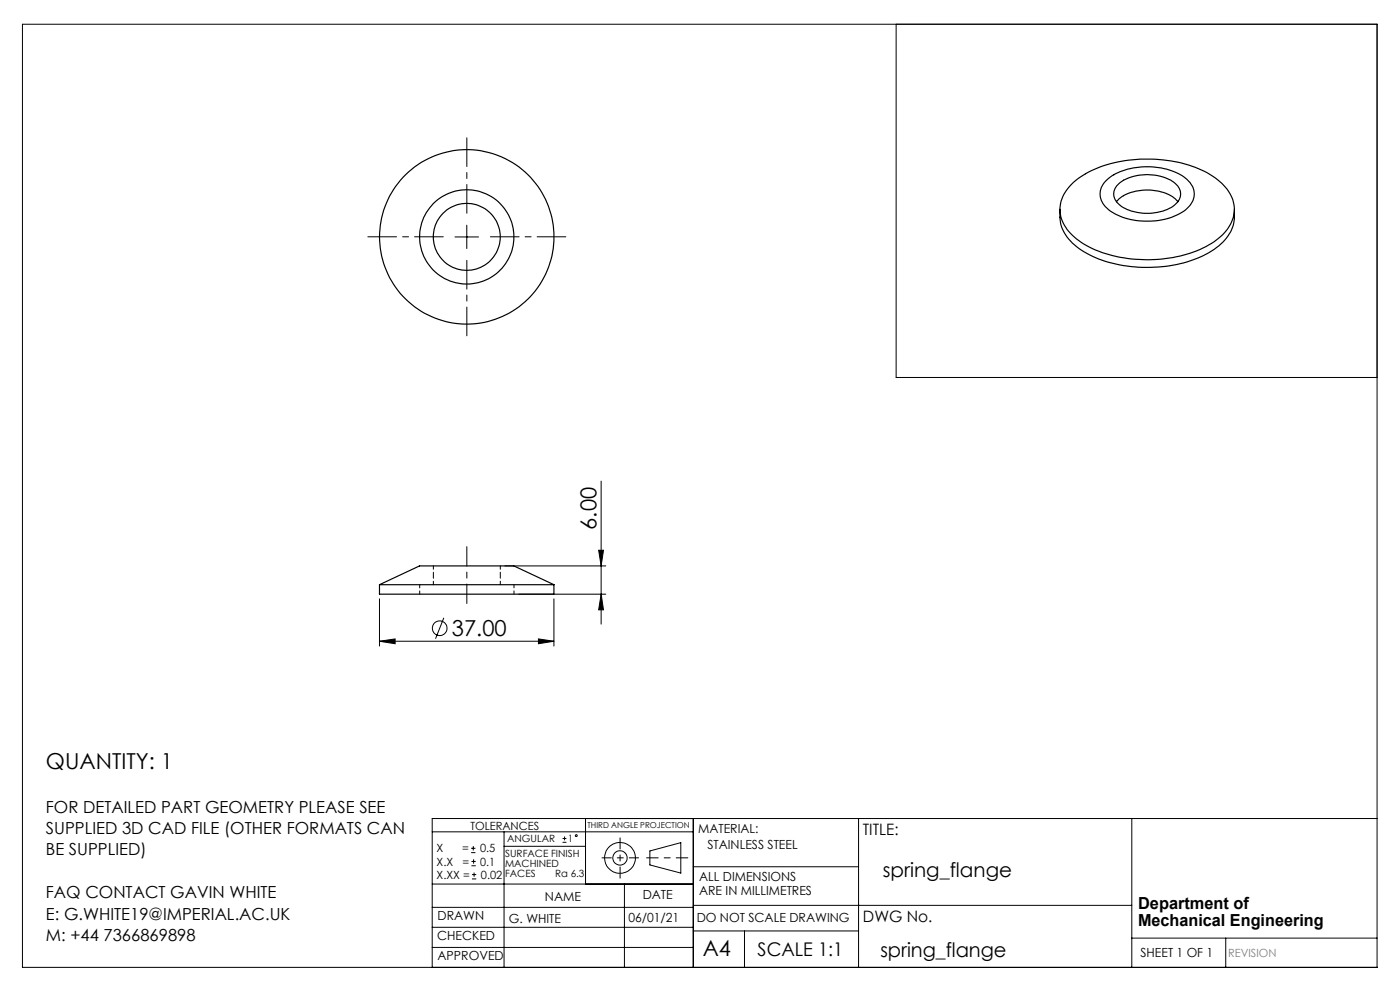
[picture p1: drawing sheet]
<svg xmlns="http://www.w3.org/2000/svg" width="297mm" height="210mm" viewBox="0 0 297 210" stroke-linecap="round" stroke-linejoin="round" font-family="sans-serif">
<g fill="none" stroke="#000" stroke-width=".21">
<path d="M4.8 5.1h287.3v200.1h-287.3zM190.1 5.1v75h102M96.5 50.3h5M99 47.8v4.9M127 116.7h1l-.5 3.3zM127.5 102.1v30.3M80.5 136l3.3-.5v1.1zM80.5 127v10M80.5 136h37M94.2 131l-1.8 4.5M107.1 120h21.4M110 126h18.5"/>
<path d="M114.2 135.5l3.3 .5-3.3 .6zM117.5 127v10M127.5 126l.5 3.4h-1zM91.7 176.5h55.4M99.9 179.9h1M100.4 179.5v.9M106.9 176.5v28.7M106.9 179.5h17.3M119.3 178.7h.9M119.3 177.9h.9M119.8 177.4v.9M124.2 173.6v13.9"/>
<path d="M147.1 173.6v31.6M182.1 173.6v31.6M240.1 173.6v31.6M292.1 173.6h-200.4v31.6M91.7 196.7h55.4M91.7 192.5h55.4M91.7 187.5h55.4M99.9 180.9h1M100 183.6h.9M100 182.7h.9M100.1 186.4h.9M100.1 185.5h.9"/>
<path d="M100.5 182.3v.9M100.6 185.1v.9M132.5 187.5v17.7M137.9 180.5l6.5-1.8v6.5l-6.5-1.7zM147.1 183.9h35M147.1 197.5h35M147.1 192h93M157.9 197.5v7.7M240.1 199h52M260 199v6.2M91.7 201h55.4"/>
<circle cx="93.3" cy="133.3" r="1.55"/>
<circle cx="122.2" cy="177.3" r=".2"/>
<circle cx="131.5" cy="182" r="1.52"/>
<circle cx="131.5" cy="182" r="3.3"/>
</g>
<path d="M145.9 182h-8.7" fill="none" stroke="#000" stroke-width=".21" stroke-dasharray="15.2 1.3 1.3 1.3" stroke-dashoffset="12.8"/>
<path d="M131.5 177.7v8.6" fill="none" stroke="#000" stroke-width=".21" stroke-dasharray="15.2 1.3 1.3 1.3" stroke-dashoffset="12.9"/>
<path d="M127.7 182h7.8" fill="none" stroke="#000" stroke-width=".21" stroke-dasharray="15.2 1.3 1.3 1.3" stroke-dashoffset="13.3"/>
<path d="M99 128v-12" fill="none" stroke="#000" stroke-width=".21" stroke-dasharray="15.2 1.3 1.3 1.3" stroke-dashoffset="11.1"/>
<path d="M94 50.2h-16M99 45.2v-16M99 55.2v16M104 50.2h16" fill="none" stroke="#000" stroke-width=".21" stroke-dasharray="15.2 1.3 1.3 1.3" stroke-dashoffset="9.1"/>
<g fill="#000">
<path d="M80.5 136l3.3-.5v1.1zM114.2 135.5l3.3 .5-3.3 .6z"/>
<path d="M127.5 126l.5 3.4h-1zM127 116.7h1l-.5 3.3z"/>
</g>
<g fill="none" stroke="#000" stroke-width=".25">
<path d="M227.7 38.7a23.6 23.6 0 0 1 15.9-4.9 23.7 23.7 0 0 1 15.2 4.7 7.1 7.1 0 0 1 2 9.5 14.6 14.6 0 0 1-8.2 5.7 29.2 29.2 0 0 1-22.6-1.9 9.2 9.2 0 0 1-5.1-7.3 7.8 7.8 0 0 1 2.8-5.8zM234.5 38.5a12.8 12.8 0 0 1 9.5-3.1 11.8 11.8 0 0 1 8.5 3.4 3.9 3.9 0 0 1-.9 5.6 15 15 0 0 1-16.5 0 3.9 3.9 0 0 1-.6-5.9zM236.9 39.4a9.3 9.3 0 0 1 8-2.3 7.1 7.1 0 0 1 5.3 2.9 3 3 0 0 1-1.5 3.8 10.5 10.5 0 0 1-11.3-.5 2.72 2.72 0 0 1-.5-3.9zM224.9 44.4v1.7a8.7 8.7 0 0 0 4.5 7 28.2 28.2 0 0 0 20.2 3 18.4 18.4 0 0 0 10.6-5.6 7.3 7.3 0 0 0 1.7-4.4v-1.7M236.9 42.8a9.1 9.1 0 0 1 8.5-2.3 7 7 0 0 1 4.5 2.3M80.5 124h37M80.5 124v2h37v-2M80.5 124l8.5-4h20l8.5 4"/>
<circle cx="99" cy="50.2" r="18.5"/>
<circle cx="99" cy="50.3" r="10"/>
<circle cx="99" cy="50.2" r="7.1"/>
</g>
<path d="M89 124v2M109 126v-2" fill="none" stroke="#000" stroke-width=".21" stroke-dasharray="1.3 .6" stroke-dashoffset=".6"/>
<path d="M91.9 120v4M106.1 124v-4" fill="none" stroke="#000" stroke-width=".21" stroke-dasharray="1.3 .6" stroke-dashoffset=".5"/>
<g font-size="4.7">
<text x="126.5" y="112.4" transform="rotate(-90 126.5 112.4)">6.00</text>
<text x="95.9" y="135">37.00</text>
<text x="9.7" y="163.1">QUANTITY: 1</text>
<text x="149.1" y="202.9">A4</text>
</g>
<g font-size="4.2">
<text x="187.3" y="186">spring_flange</text>
<text x="186.8" y="203">spring_flange</text>
</g>
<text font-size="4" x="160.7" y="202.8">SCALE 1:1</text>
<g font-size="3.5">
<text x="9.7" y="172.4">FOR DETAILED PART GEOMETRY PLEASE SEE</text>
<text x="9.7" y="176.9">SUPPLIED 3D CAD FILE (OTHER FORMATS CAN</text>
<text x="9.7" y="181.5">BE SUPPLIED)</text>
<text x="9.7" y="190.5">FAQ CONTACT GAVIN WHITE</text>
<text x="9.7" y="195.1">E: G.WHITE19@IMPERIAL.AC.UK</text>
<text x="241.4" y="192.8">Department of</text>
<text x="241.4" y="196.3">Mechanical Engineering</text>
<text x="9.7" y="199.6">M: +44 7366869898</text>
</g>
<g font-size="3.3">
<text x="183" y="177.2">TITLE:</text>
<text x="183.1" y="195.7">DWG No.</text>
</g>
<g font-size="2.7">
<text x="148.1" y="176.7">MATERIAL:</text>
<text x="150.1" y="180.1">STAINLESS STEEL</text>
<text x="115.6" y="191">NAME</text>
<text x="136.3" y="190.8">DATE</text>
<text x="148.3" y="186.8">ALL DIMENSIONS</text>
<text x="148.3" y="189.8">ARE IN MILLIMETRES</text>
<text x="92.8" y="195.2">DRAWN</text>
<text x="107.9" y="195.7">G. WHITE</text>
<text x="133.3" y="195.6">06/01/21</text>
<text x="147.8" y="195.7">DO NOT SCALE DRAWING</text>
<text x="92.8" y="199.3">CHECKED</text>
<text x="92.8" y="203.6">APPROVED</text>
<text x="242" y="203">SHEET 1 OF 1</text>
</g>
<g font-size="2.4">
<text x="99.8" y="176">TOLERANCES</text>
<text x="92.6" y="180.8">X</text>
<text x="92.6" y="183.6">X.X</text>
<text x="98" y="180.8">=</text>
<text x="98.1" y="183.6">=</text>
<text x="101.8" y="180.8">0.5</text>
<text x="101.9" y="183.6">0.1</text>
<text x="92.6" y="186.4">X.XX =</text>
<text x="102" y="186.4">0.02</text>
</g>
<text font-size="2.4" fill="#808080" x="260.6" y="203">REVISION</text>
<g font-size="2.1">
<text x="107.6" y="178.6">ANGULAR</text>
<text x="120.5" y="178.6">1</text>
<text x="107.2" y="181.8">SURFACE FINISH</text>
<text x="107.2" y="183.9">MACHINED</text>
<text x="107.2" y="186">FACES</text>
<text x="117.8" y="186">Ra 6.3</text>
</g>
<text font-size="1.7" x="124.6" y="175.7">THIRD ANGLE PROJECTION</text>
</svg>
